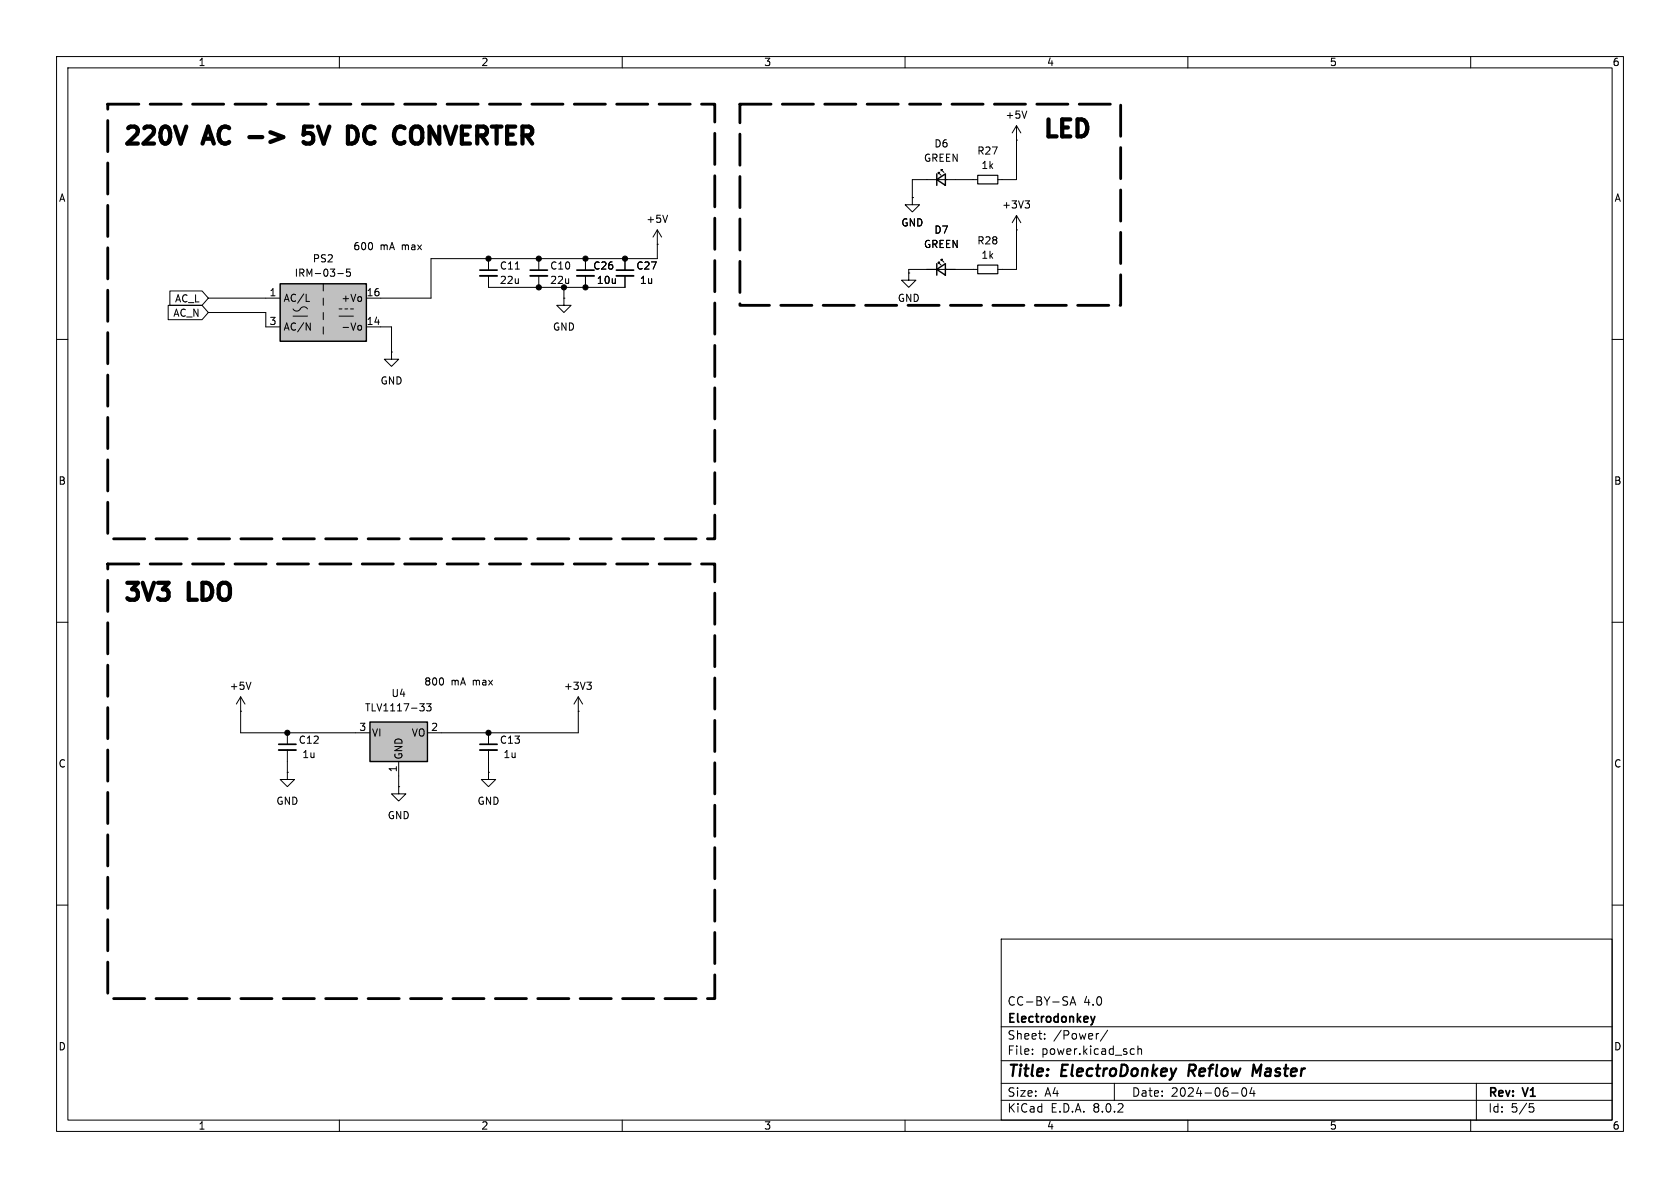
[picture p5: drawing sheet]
<svg xmlns="http://www.w3.org/2000/svg" width="297mm" height="210mm" viewBox="0 0 297 210" stroke-linecap="round" stroke-linejoin="round" font-family="sans-serif">
<g fill="none" stroke="#000" stroke-width=".18">
<path d="M10 10h277v190h-277zM12 12h273v186h-273zM60 10v2M110 10v2M160 10v2M210 10v2M260 10v2M118 38l-.4 1.3M161.3 34.9v1.3h1.3l-1.3 1.3-1.3-1.3h1.3M161.3 34.9h.1M163.8 31.8h5.1M165.9 30.7v-.2h.2h-.2l.5 .5"/>
<path d="M166.4 30.2v-.2h.2h-.2l.5 .5M10 60h2M110.5 45.7v2.1M110.5 48.8v2M116.2 43.2h.1M116.2 40.6l-.8 1.3M116.2 40.6v2.6M116.2 40.6l.8 1.3M285 60h2M10 110h2M285 110h2M42.5 125.7h.1"/>
<path d="M42.5 123.2l-.7 1.3M42.5 123.2v2.5M42.5 123.2l.8 1.3M44.4 120.6l-.5 1.3M50.8 136.5v1.3h1.3l-1.3 1.3-1.3-1.3h1.3M50.8 136.5h.1M50.8 129.5v2.1M50.8 132.6v2M10 160h2M285 160h2M177 166h108v32h-108zM188.5 176.2l.2 .1"/>
<path d="M188.7 177.1v.5M189.2 177.7l.5-1.5 .5 1.5M189.3 177.3h.7M60 198v2M110 198v2M160 198v2M177 194.5h108M177 191.5h108M177 187.5h108M177 181.5h108M182.5 186.3v.1M182.5 185.5v.1"/>
<path d="M184.7 183.6v.1M184.7 182.8v.1M194.2 182.7l-.2 .1M195.8 182.1l-1.3 2M197 191.5v3M200.1 185.4l.4 .1M200.5 186.3l-.4 .1M201.2 185.5l.2-.1 .3 .1 .1 .9M201.2 184.9v1.5M210 198v2M217.7 193.2h1.2M219.7 192.4l.2-.1a.81 .81 0 0 1 .6 .6 .81 .81 0 0 1-.3 .8l-.2 .1a.81 .81 0 0 1-.3-1.4z"/>
<path d="M221.3 192.2l-.3 1.1h.9M221.7 192.8v1M260 198v2M261 191.5v6.5M270.4 195.1h.7M270.5 195.7h.4l.3 .3-.2 .5-.5 .1"/>
</g>
<path d="M210.3 188.2l-.2 2M223 188.2l-.9 1.4-.5-1.4-.2 2" fill="none" stroke="#000" stroke-width=".4"/>
<path d="M109 47.8h3M49.3 131.6h3M192.8 179.7l.4 1M193.6 179.7l-.4 1M193.2 180.7l-.1 .3" fill="none" stroke="#000" stroke-width=".3"/>
<path d="M109 48.8h3M49.3 132.6h3" fill="none" stroke="#000" stroke-width=".33"/>
<path d="M165.6 31.8l1.5-1.1v2.1zM165.6 30.7v2.1" fill="none" stroke="#000" stroke-width=".25"/>
<path d="M65.4 127.6h10.2v7h-10.2z" fill="#c0c0c0"/>
<path d="M65.4 127.6h10.2v7h-10.2z" fill="none" stroke="#000" stroke-width=".25"/>
<g fill="none" stroke="#000" stroke-width=".18">
<path d="M86.4 45.7v2.1M86.4 48.8v2M91.1 47.6h.7M95.2 45.7v2.1M95.2 48.8v2M160.7 48.3v1.2h1.2l-1.2 1.3-1.3-1.3h1.3M160.7 48.3h.1M69.2 62.2v1.3h1.3l-1.3 1.3-1.3-1.3h1.3M69.2 62.2h.1M62.9 129.5h2.5M70.5 134.6v2.6M74.2 124.4h.8l-.4 .5 .3 .1 .1 .4-.3 .3h-.3"/>
<path d="M75.4 124.4h.8l-.4 .5 .3 .1v.6l-.1 .1-.6-.1M75.6 129.5h2.5M102.2 125.7h.1M102.2 123.2l-.7 1.3M102.2 123.2v2.5M102.2 123.2l.8 1.3M103.7 120.6h.8l-.4 .5M104.3 121.1l.2 .2v.3l-.2 .3"/>
</g>
<path d="M84.8 48.8h3.1M93.7 48.8h3.1" fill="none" stroke="#000" stroke-width=".33"/>
<path d="M84.8 47.8h3.1M93.7 47.8h3.1" fill="none" stroke="#000" stroke-width=".3"/>
<path d="M49.5 50.2h15.3v10.1h-15.3z" fill="#c0c0c0"/>
<path d="M49.5 50.2h15.3v10.1h-15.3zM165.6 47.6l1.5-1v2zM165.6 46.6v2" fill="none" stroke="#000" stroke-width=".25"/>
<g fill="none" stroke="#000" stroke-width=".18">
<path d="M181.5 19.6l-.4 1.3M161.3 34.9h.1M163.8 31.8h-2.5v3.1M168.9 31.8h3.9M179.7 24.8h.1M179.7 22.2v9.6h-3.3M179.7 22.2l-.8 1.3M179.7 38.1v9.5h-3.3M179.7 22.2l.8 1.3M179.7 38.1l-.8 1.3M179.7 38.1l.8 1.3M181.2 35.5h.8l-.4 .5"/>
<path d="M181.8 36l.2 .2v.3l-.2 .3M29.7 54h6l1.1 1.2-1.1 1.3h-6zM30 51.4h5.7l1.1 1.3-1.1 1.3h-5.7zM36.8 52.7h12.7M36.8 55.2h10.2v2.6h2.5M51.8 54.6a.8 .8 0 0 0 .8 .4 .8 .8 0 0 0 .7-.6 .73 .73 0 0 1 1.1 .2M51.8 55.9h2.6M54.1 53.3h.6M54.1 57.1l.8 1.3v-1.3M57.1 50.2v1.2M57.1 52.7v1.3M57.1 55.2v1.3"/>
<path d="M57.1 57.8v1.3M59.7 48.4h1M59.9 55.9h2.6M59.9 54.6h.6M61 54.6h.5M61.9 47.6h-.6l-.1 .6 .2-.1h.4l.2 .2-.1 .4-.2 .1-.5-.1M62 54.6h.5M63.5 57.5l.3 .1 .1 .2v.4l-.4 .2M64.8 57.8h4.4v4.4M99.7 52.7v1.3h1.3l-1.3 1.2-1.3-1.2h1.3M99.7 52.7h.1M99.7 50.8v1.9"/>
<path d="M103.5 45.7v2.1M103.5 48.8v2M110.5 48.8v2h-24.1M110.5 45.7v2.1M116.2 43.2v2.5h-40v7h-11.4M165.9 46.6v-.2h.2h-.2l.5 .5M166.4 46.1v-.3h.2h-.2l.5 .6M172.8 47.6h-12.1v.7M179.7 40.6h.1M42.5 125.7v3.8h20.4M50.8 134.6v1.9M70.5 139.1v1.2h1.3l-1.3 1.3-1.3-1.3h1.3"/>
<path d="M70.5 139.1h.1M70.5 137.2v1.9M86.4 136.5v1.3h1.2l-1.2 1.3-1.3-1.3h1.3M86.4 136.5h.1M86.4 129.5v2.1M86.4 132.6v3.9M102.2 125.7v3.8h-24.1"/>
</g>
<path d="M102 48.8h3M84.8 132.6h3.1" fill="none" stroke="#000" stroke-width=".33"/>
<path d="M102 47.8h3M84.8 131.6h3.1" fill="none" stroke="#000" stroke-width=".3"/>
<path d="M172.8 31h3.6v1.5h-3.6zM172.8 46.9h3.6v1.5h-3.6z" fill="none" stroke="#000" stroke-width=".2"/>
<path d="M32.9 22.4l-1 3M44.1 24.2h2.3M55.2 22.4h-1.4l-.1 1.4 .4-.3h.7l.3 .2 .3 .4v.7l-.2 .3-.4 .3h-.7l-.4-.3M66.1 22.5a1.15 1.15 0 0 0-1.2 .1 1.15 1.15 0 0 0-.5 1.1 1.27 1.27 0 0 0 .3 1.3 1.27 1.27 0 0 0 1.4 .2M74.2 22.5a2.13 2.13 0 0 1 0 2.7" fill="none" stroke="#000" stroke-width=".75"/>
<path d="M19 18.4h107.4v76.9h-107.4zM130.8 18.4h67.3v35.6h-67.3zM19 99.7h107.4v76.8h-107.4z" fill="none" stroke="#000" stroke-width=".5" stroke-dasharray="5.5 2"/>
<g fill="#000" stroke="#000" stroke-width=".18">
<circle cx="86.4" cy="45.7" r=".46"/>
<circle cx="95.2" cy="45.7" r=".46"/>
<circle cx="95.2" cy="50.8" r=".46"/>
<circle cx="99.7" cy="50.8" r=".46"/>
<circle cx="103.5" cy="45.7" r=".46"/>
<circle cx="103.5" cy="50.8" r=".46"/>
<circle cx="110.5" cy="45.7" r=".46"/>
<circle cx="50.8" cy="129.5" r=".46"/>
<circle cx="86.4" cy="129.5" r=".46"/>
</g>
<g font-size="4.2">
<text x="21.6" y="25.8">220V</text>
<text x="36.7" y="25.8">AC</text>
<text x="46.2" y="25.8">-&gt;</text>
<text x="57.5" y="25.8">5V</text>
<text x="66.9" y="25.8">DC</text>
<text x="76.8" y="25.8">CONVERTER</text>
<text x="184.1" y="24.5">LED</text>
<text x="21.6" y="106.4">3V3</text>
<text x="33.8" y="106.4">LDO</text>
</g>
<g font-size="2.8">
<text x="178" y="190.9">Title:</text>
<text x="187.7" y="190.9">ElectroDonkey</text>
<text x="210.9" y="190.9">Reflow</text>
<text x="223.1" y="190.9">Master</text>
</g>
<g font-size="2.1">
<text x="178" y="178">CC-BY-SA</text>
<text x="191.5" y="178">4.0</text>
<text x="178" y="184">Sheet:</text>
<text x="178" y="181.2">Electrodonkey</text>
<text x="186.2" y="184">/Power/</text>
<text x="178" y="186.7">File:</text>
<text x="184.1" y="186.7">power.kicad_sch</text>
<text x="178" y="196.9">KiCad</text>
<text x="178" y="194.1">Size:</text>
<text x="184.7" y="194.1">A4</text>
<text x="185.7" y="196.9">E.D.A.</text>
<text x="193.3" y="196.9">8.0.2</text>
<text x="200" y="194.1">Date:</text>
<text x="207" y="194.1">2024-06-04</text>
<text x="263" y="194.3">Rev:</text>
<text x="263" y="196.9">Id:</text>
<text x="267.1" y="196.9">5/5</text>
<text x="269.4" y="194.3">V1</text>
</g>
<g font-size="1.8">
<text x="35" y="11.9">1</text>
<text x="85" y="11.9">2</text>
<text x="135" y="11.9">3</text>
<text x="185" y="11.9">4</text>
<text x="235" y="11.9">5</text>
<text x="285" y="11.9">6</text>
<text x="177.7" y="21.2">+5V</text>
<text x="163.2" y="28.8">GREEN</text>
<text x="165.1" y="26.3">D6</text>
<text x="172.7" y="27.5">R27</text>
<text x="10.3" y="35.9">A</text>
<text x="173.4" y="30.1">1k</text>
<text x="285.3" y="35.9">A</text>
<text x="114.2" y="39.6">+5V</text>
<text x="159.3" y="40.2">GND</text>
<text x="165.1" y="41.5">D7</text>
<text x="177.1" y="37.1">+3V3</text>
<text x="55.2" y="46.6">PS2</text>
<text x="62.4" y="44.4">600</text>
<text x="67.2" y="44.4">mA</text>
<text x="71.1" y="44.4">max</text>
<text x="88.3" y="47.9">C11</text>
<text x="97.2" y="47.9">C10</text>
<text x="104.8" y="47.9">C26</text>
<text x="112.4" y="47.9">C27</text>
<text x="163.2" y="44">GREEN</text>
<text x="172.7" y="43.4">R28</text>
<text x="173.4" y="45.9">1k</text>
<text x="30.8" y="53.7">AC_L</text>
<text x="47.6" y="52.5">1</text>
<text x="50" y="53.6">AC/L</text>
<text x="52" y="49.1">IRM-03-5</text>
<text x="60.2" y="53.6">+Vo</text>
<text x="64.7" y="52.5">16</text>
<text x="88.3" y="50.4">22u</text>
<text x="97.2" y="50.4">22u</text>
<text x="105.4" y="50.4">10u</text>
<text x="113" y="50.4">1u</text>
<text x="158.6" y="53.6">GND</text>
<text x="30.5" y="56.2">AC_N</text>
<text x="47.6" y="57.5">3</text>
<text x="50" y="58.6">AC/N</text>
<text x="60.2" y="58.6">-Vo</text>
<text x="64.7" y="57.5">14</text>
<text x="97.7" y="58.6">GND</text>
<text x="67.2" y="68.2">GND</text>
<text x="10.3" y="85.9">B</text>
<text x="285.3" y="85.9">B</text>
<text x="40.5" y="122.1">+5V</text>
<text x="64.4" y="126">TLV1117-33</text>
<text x="69.1" y="123.4">U4</text>
<text x="74.9" y="121.4">800</text>
<text x="79.7" y="121.4">mA</text>
<text x="83.7" y="121.4">max</text>
<text x="99.6" y="122.1">+3V3</text>
<text x="52.7" y="131.7">C12</text>
<text x="63.4" y="129.3">3</text>
<text x="65.7" y="130.4">VI</text>
<text x="72.7" y="130.4">VO</text>
<text x="76.1" y="129.3">2</text>
<text x="88.3" y="131.7">C13</text>
<text x="10.3" y="135.9">C</text>
<text x="53.3" y="134.2">1u</text>
<text x="70.2" y="136.6" transform="rotate(-90 70.2 136.6)">1</text>
<text x="71.3" y="134.4" transform="rotate(-90 71.3 134.4)">GND</text>
<text x="88.9" y="134.2">1u</text>
<text x="285.3" y="135.9">C</text>
<text x="48.8" y="142.5">GND</text>
<text x="84.3" y="142.5">GND</text>
<text x="68.4" y="145">GND</text>
<text x="10.3" y="185.9">D</text>
<text x="285.3" y="185.9">D</text>
<text x="35" y="199.9">1</text>
<text x="85" y="199.9">2</text>
<text x="135" y="199.9">3</text>
<text x="185" y="199.9">4</text>
<text x="235" y="199.9">5</text>
<text x="285" y="199.9">6</text>
</g>
</svg>
